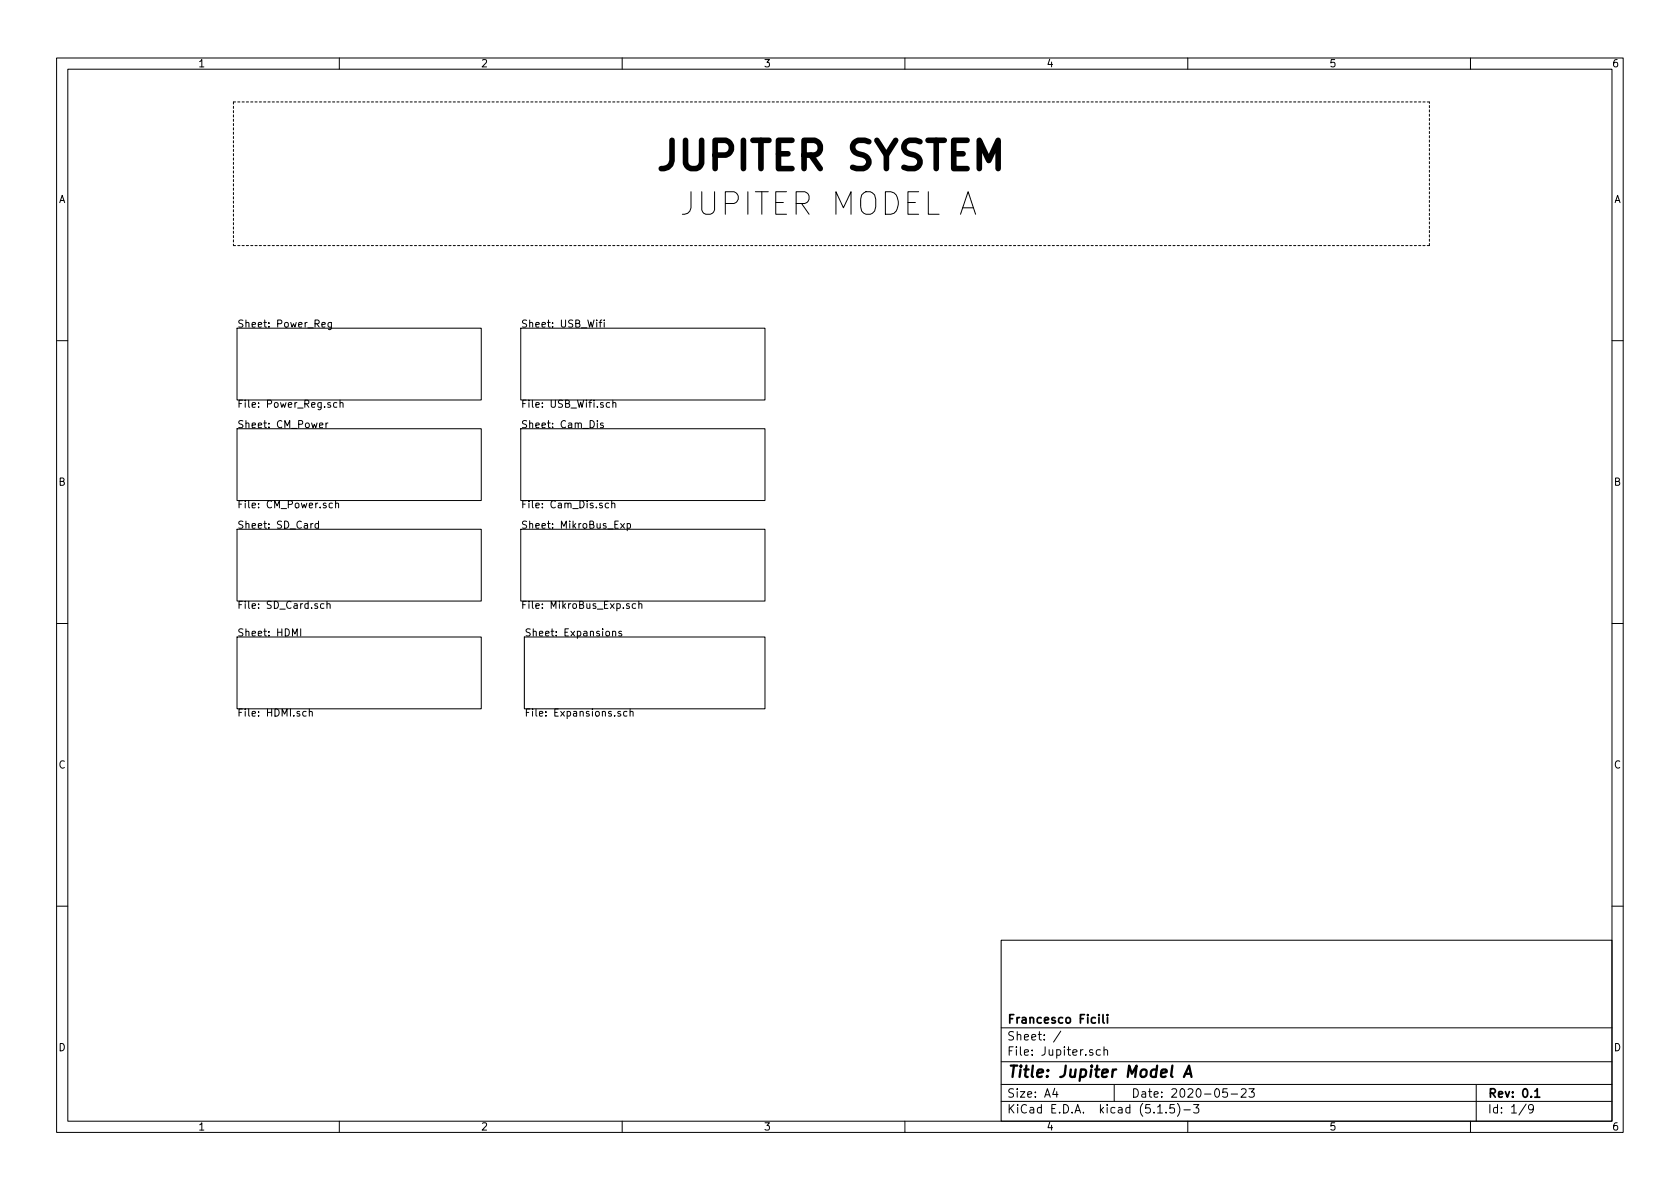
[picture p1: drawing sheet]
<svg xmlns="http://www.w3.org/2000/svg" width="297mm" height="210mm" viewBox="0 0 297 210" stroke-linecap="round" stroke-linejoin="round" font-family="sans-serif">
<g fill="none" stroke="#000" stroke-width=".18">
<path d="M10 10.3h277v189.9h-277zM12 12.2h273v186.1h-273zM60 10.3v1.9M110 10.3v1.9M160 10.3v1.9M210 10.3v1.9M260 10.3v1.9M169.8 37.9l1.4-4 1.3 4M170.2 36.7h1.9M41.9 58h43.2v12.7h-43.2zM56.9 57.4l.6-.1v-.2l-.4-.1-.2 .2 .1 .6h.5M58.6 57l-.1 1.2-.1 .1-.3-.1"/>
<path d="M58.6 57.1l-.4-.1-.2 .2 .1 .6h.5M92.1 58h43.2v12.7h-43.2zM105.9 57h.5M106.4 56.6l-.3 .2v1.1M106.8 56.6v.1M106.8 57v.9M10 60.2h2M41.9 75.8h43.2v12.7h-43.2zM56.5 75.2l.6-.1-.1-.3h-.3l-.2 .2v.6h.5M57.6 74.8v.8M58 74.8l-.4 .2M59.6 71.2h-.4l-.2 .2 .1 .6h.5"/>
<path d="M60.1 71.3l.2-.1h.3l.1 .8M60.1 70.8v1.2M92.1 75.8h43.2v12.7h-43.2zM105.6 74.4v.1M105.6 74.8v.8M106.7 74.8h-.4l-.1 .2v.2l.5 .1v.3h-.5M107.8 71.2h-.4l-.2 .2 .1 .6h.5M108.4 71.3l.1-.1h.3l.1 .8M108.4 70.8v1.2M285 60.2h2M41.9 93.6h43.2v12.7h-43.2zM55.3 92.6l-.3 .2"/>
<path d="M56.3 92.6h-.3l-.3 .2 .1 .6h.5M56.3 92.1v1.3M58.8 89h-.4l-.2 .2 .1 .6h.5M59.3 89.1l.2-.1h.3l.1 .8M59.3 88.5v1.3M92.1 93.6h43.2v12.7h-43.2zM107.6 89h-.3l-.3 .2 .1 .6h.5M108.2 89.1l.2-.1h.3v.8M108.2 88.5v1.3M109.7 92.6l.7 .8M110.4 92.6l-.7 .8M110.9 92.6h.4l.2 .2-.1 .6h-.5"/>
<path d="M110.9 92.6v1.2M10 110.3h2M41.9 112.6h43.2v12.7h-43.2zM51.7 112.5v-1.3l.4 .9 .5-.9v1.3M53.2 111.2v1.3M57.3 106.8h-.4l-.2 .2 .1 .5h.5M57.8 106.9l.2-.1h.3l.1 .8M57.8 106.3v1.3M92.7 112.6h42.6v12.7h-42.6zM108.3 111.8l.2-.2 .3 .1 .1 .8M108.3 111.6v.9M109.9 111.7l-.3-.1-.2 .2 .1 .2 .4 .1v.3h-.5"/>
<path d="M111.3 106.8h-.4l-.1 .1v.2l.5 .1v.3h-.5M112.4 106.8h-.4l-.2 .2 .1 .5h.5M113 106.9l.1-.1h.3l.1 .8M113 106.3v1.3M285 110.3h2M54.1 125.9l-.3-.1-.3 .2 .1 .6h.5M54.7 125.9l.2-.1 .3 .1v.7M54.7 125.4v1.2M109.7 125.9l-.3-.1-.2 .2 .1 .2 .4 .1v.3h-.5M110.8 125.9l-.3-.1-.2 .2 .1 .6h.4M111.4 125.9l.2-.1 .3 .1v.7M111.4 125.4v1.2"/>
<path d="M10 160.2h2M177 166.3h108v32h-108zM285 160.2h2M60 198.3v1.9M110 198.3v1.9M160 198.3v1.9M177 194.8h108M177 191.8h108M177 187.8h108M177 181.8h108M186.5 192.5l-.4 1h1M186.8 193v1"/>
<path d="M187.6 182.3l-1.3 2M193.2 185.7l-.4-.1-.2 .2 .1 .2 .5 .2v.3h-.6M194.6 185.7l-.5-.1-.3 .3 .1 .6 .2 .1 .5-.1M195.2 185.7l.2-.1 .4 .1v.9M195.2 185.1v1.5M197 191.8v3M204.7 196.8h.8M206.2 196.7v.1M207.6 195.3h-.7l-.1 .7 .2-.1 .5 .1 .2 .2-.1 .5-.2 .1-.6-.1M208.2 195.1a1.71 1.71 0 0 1 0 2.3M209.3 196.3h1.2M210 198.3v1.9"/>
<path d="M211 195.3h1l-.5 .6 .4 .1v.7l-.2 .1-.7-.1M217 192.5h-.7l-.1 .7 .2-.1 .5 .1 .1 .2v.5l-.2 .1-.6-.1M217.7 193.5h1.1M219.5 192.7l.2-.2h.3l.3 .2v.3v.2l-.9 .8h.9M220.8 192.5h1l-.5 .6 .4 .1v.7l-.2 .1-.7-.1M260 198.3v1.9M261 191.8v6.5M269.8 195.2l-1.2 2M271.1 196l-.3 .3-.4-.1-.1-.2v-.4l.1-.2 .4-.1 .2 .2a1.19 1.19 0 0 1-.2 1.2l-.4 .1"/>
</g>
<path d="M194.3 179.4v.2M195 179.4v1.3l.2 .2M195.8 179.4v.2M195.8 179.9v1M271.4 193l.4-.5v1.5M271.4 194h.8" fill="none" stroke="#000" stroke-width=".3"/>
<path d="M209.3 190.4l.9-2 .5 2M209.6 189.9h.9" fill="none" stroke="#000" stroke-width=".41"/>
<path d="M41.3 18v25.4M252.7 18h-211.4M41.3 43.4h211.4M252.7 43.4v-25.4" fill="none" stroke="#000" stroke-width=".18" stroke-dasharray=".4 .4"/>
<text font-size="7" x="115.6" y="30.1">JUPITER SYSTEM</text>
<text font-size="5.6" x="120" y="38.1">JUPITER MODEL A</text>
<text font-size="2.8" x="178" y="190.5">Title: Jupiter Model A</text>
<g font-size="2.1">
<text x="178" y="184">Sheet: /</text>
<text x="178" y="181">Francesco Ficili</text>
<text x="178" y="186.7">File: Jupiter.sch</text>
<text x="178" y="196.9">KiCad E.D.A. kicad (5.1.5)-3</text>
<text x="178" y="194.1">Size: A4</text>
<text x="200" y="194.1">Date: 2020-05-23</text>
<text x="263" y="194.1">Rev: 0.1</text>
<text x="263" y="196.9">Id: 1/9</text>
</g>
<g font-size="1.8">
<text x="35" y="11.9">1</text>
<text x="85" y="11.9">2</text>
<text x="135" y="11.9">3</text>
<text x="185" y="11.9">4</text>
<text x="235" y="11.9">5</text>
<text x="285" y="11.9">6</text>
<text x="10.4" y="35.9">A</text>
<text x="285.4" y="35.9">A</text>
<text x="41.9" y="57.9">Sheet: Power_Reg</text>
<text x="92.1" y="57.9">Sheet: USB_Wifi</text>
<text x="41.9" y="72.1">File: Power_Reg.sch</text>
<text x="41.9" y="75.7">Sheet: CM_Power</text>
<text x="92.1" y="72.1">File: USB_Wifi.sch</text>
<text x="92.1" y="75.7">Sheet: Cam_Dis</text>
<text x="10.4" y="85.9">B</text>
<text x="41.9" y="89.9">File: CM_Power.sch</text>
<text x="92.1" y="89.9">File: Cam_Dis.sch</text>
<text x="285.4" y="85.9">B</text>
<text x="41.9" y="93.5">Sheet: SD_Card</text>
<text x="92.1" y="93.5">Sheet: MikroBus_Exp</text>
<text x="41.9" y="107.7">File: SD_Card.sch</text>
<text x="92.1" y="107.7">File: MikroBus_Exp.sch</text>
<text x="41.9" y="112.5">Sheet: HDMI</text>
<text x="92.7" y="112.5">Sheet: Expansions</text>
<text x="41.9" y="126.7">File: HDMI.sch</text>
<text x="92.7" y="126.7">File: Expansions.sch</text>
<text x="10.4" y="135.9">C</text>
<text x="285.4" y="135.9">C</text>
<text x="10.4" y="185.9">D</text>
<text x="285.4" y="185.9">D</text>
<text x="35" y="199.9">1</text>
<text x="85" y="199.9">2</text>
<text x="135" y="199.9">3</text>
<text x="185" y="199.9">4</text>
<text x="235" y="199.9">5</text>
<text x="285" y="199.9">6</text>
</g>
</svg>
